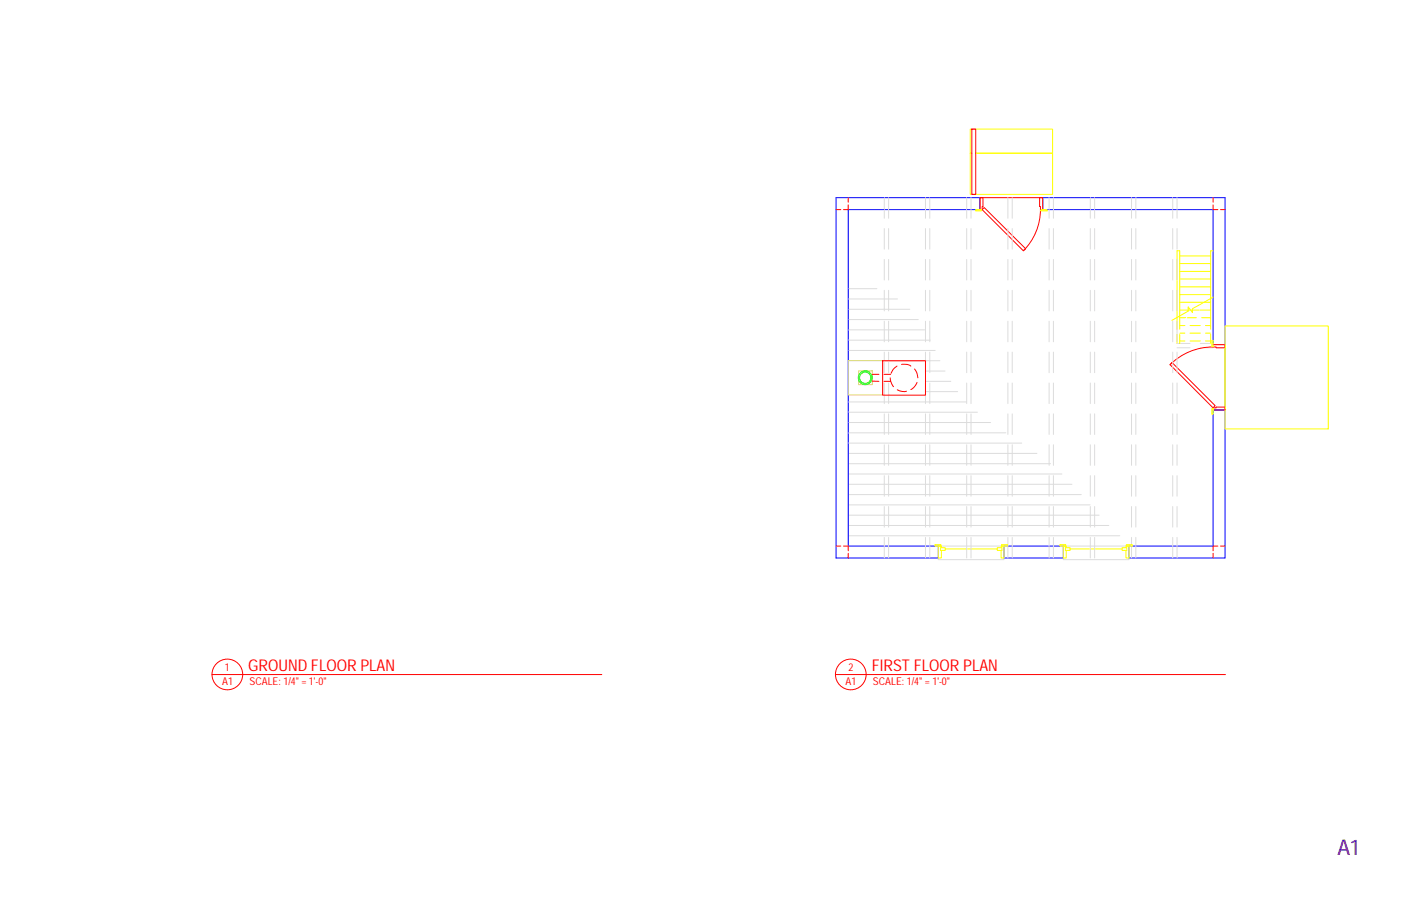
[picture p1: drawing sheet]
<svg xmlns="http://www.w3.org/2000/svg" width="432mm" height="279mm" viewBox="0 0 432 279" stroke-linecap="round" stroke-linejoin="round" font-family="sans-serif">
<path d="M257.7 61h44.4v3.6h-40.7v103.8h27.8v3.7h-31.5zM321.4 61h56.2v45.3h-3.7v-41.7h-52.5zM373.9 126.4h3.7v45.7h-29.6v-3.7h25.9zM309.4 168.4h18.3v3.7h-18.3z" fill="none" stroke="#00f" stroke-width=".31"/>
<g fill="none" stroke="#dcdcdc" stroke-width=".31">
<path d="M272.5 61v6.3M272.5 70.5v6.3M273.9 61v6.3M273.9 70.5v6.3M285.2 61v6.3M285.2 70.5v6.3M286.6 61v6.3M286.6 70.5v6.3M297.9 61v6.3M297.9 70.5v6.3M299.3 61v6.3M299.3 70.5v6.3"/>
<path d="M310.6 61v6.3M310.6 70.5v6.3M312 61v6.3M312 70.5v6.3M323.3 61v6.3M323.3 70.5v6.3M324.7 61v6.3M324.7 70.5v6.3M336 61v6.3M336 70.5v6.3M337.4 61v6.3M337.4 70.5v6.3"/>
<path d="M348.7 61v6.3M348.7 70.5v6.3M350.1 61v6.3M350.1 70.5v6.3M361.4 61v6.3M361.4 70.5v6.3M362.8 61v6.3M362.8 70.5v6.3M261.7 98.6h21.3M261.7 95.4h18.7M261.7 92.2h14.9M261.7 89h8.6"/>
<path d="M272.5 80v6.4M272.5 89.5v6.4M272.5 99.1v6.3M273.9 80v6.4M273.9 89.5v6.4M273.9 99.1v6.3M285.2 80v6.4M285.2 89.5v6.4M285.2 99.1v6.3M286.6 80v6.4M286.6 89.5v6.4M286.6 99.1v6.3"/>
<path d="M297.9 80v6.4M297.9 89.5v6.4M297.9 99.1v6.3M299.3 80v6.4M299.3 89.5v6.4M299.3 99.1v6.3M310.6 80v6.4M310.6 89.5v6.4M310.6 99.1v6.3M312 80v6.4M312 89.5v6.4M312 99.1v6.3"/>
<path d="M323.3 80v6.4M323.3 89.5v6.4M323.3 99.1v6.3M324.7 80v6.4M324.7 89.5v6.4M324.7 99.1v6.3M336 80v6.4M336 89.5v6.4M336 99.1v6.3M337.4 80v6.4M337.4 89.5v6.4M337.4 99.1v6.3"/>
<path d="M348.7 80v6.4M348.7 89.5v6.4M348.7 99.1v6.3M350.1 80v6.4M350.1 89.5v6.4M350.1 99.1v6.3M361.4 80v6.4M361.4 89.5v6.4M361.4 99.1v6.3M362.8 80v6.4M362.8 89.5v6.4M362.8 99.1v6.3"/>
<path d="M261.7 111.3h28M261.7 108.1h26.5M261.7 104.9h25M261.7 101.7h23.3M272.5 108.6v6.3M272.5 118.1v6.4M273.9 108.6v6.3M273.9 118.1v6.4M285.2 108.6v6.3M285.2 118.1v6.4M285.2 117.6h7.9M285.2 114.4h6.1"/>
<path d="M286.6 108.6v6.3M286.6 118.1v6.4M297.9 108.6v6.3M297.9 118.1v6.4M299.3 108.6v6.3M299.3 118.1v6.4M310.6 108.6v6.3M310.6 118.1v6.4M312 108.6v6.3M312 118.1v6.4M323.3 108.6v6.3M323.3 118.1v6.4"/>
<path d="M324.7 108.6v6.3M324.7 118.1v6.4M336 108.6v6.3M336 118.1v6.4M337.4 108.6v6.3M337.4 118.1v6.4M348.7 108.6v6.3M348.7 118.1v6.4M350.1 108.6v6.3M350.1 118.1v6.4M361.4 108.6v6.3M361.4 118.1v6.4"/>
<path d="M362.8 105.9h4M362.8 107.3h4M362.8 108.6v6.3M362.8 118.1v6.4M370 105.9h3.9M370 107.3h3.9M261.7 139.8h57.9M261.7 136.7h53.2M261.7 133.5h48.3M261.7 130.3h43.6M261.7 127.1h39.5M261.7 124h36.2"/>
<path d="M272.5 127.6v6.4M272.5 137.2v6.3M273.9 127.6v6.4M273.9 137.2v6.3M285.2 127.6v6.4M285.2 137.2v6.3M285.2 120.8h9.9M286.6 127.6v6.4M286.6 137.2v6.3M297.9 127.6v6.4M297.9 137.2v6.3M299.3 127.6v6.4"/>
<path d="M299.3 137.2v6.3M310.6 127.6v6.4M310.6 137.2v6.3M312 127.6v6.4M312 137.2v6.3M323.3 127.6v6.4M323.3 137.2v6.3M324.7 127.6v6.4M324.7 137.2v6.3M336 127.6v6.4M336 137.2v6.3M337.4 127.6v6.4"/>
<path d="M337.4 137.2v6.3M348.7 127.6v6.4M348.7 137.2v6.3M350.1 127.6v6.4M350.1 137.2v6.3M361.4 127.6v6.4M361.4 137.2v6.3M362.8 127.6v6.4M362.8 137.2v6.3M261.7 158.9h77.1M261.7 155.7h74.3M261.7 152.5h71.5"/>
<path d="M261.7 149.4h68.7M261.7 146.2h65.6M261.7 143h62.1M272.5 146.7v6.3M272.5 156.2v6.4M273.9 146.7v6.3M273.9 156.2v6.4M285.2 146.7v6.3M285.2 156.2v6.4M286.6 146.7v6.3M286.6 156.2v6.4M297.9 146.7v6.3"/>
<path d="M297.9 156.2v6.4M299.3 146.7v6.3M299.3 156.2v6.4M310.6 146.7v6.3M310.6 156.2v6.4M312 146.7v6.3M312 156.2v6.4M323.3 146.7v6.3M323.3 156.2v6.4M324.7 146.7v6.3M324.7 156.2v6.4M336 146.7v6.3"/>
<path d="M336 156.2v6.4M337.4 146.7v6.3M337.4 156.2v6.4M348.7 146.7v6.3M348.7 156.2v6.4M350.1 146.7v6.3M350.1 156.2v6.4M361.4 146.7v6.3M361.4 156.2v6.4M362.8 146.7v6.3M362.8 156.2v6.4M261.7 165.2h83.4"/>
<path d="M261.7 162.1h80.1M272.5 165.7v6.4M273.9 165.7v6.4M285.2 165.7v6.4M286.6 165.7v6.4M289.2 172.1v.5h20.2v-.5M289.2 168.4h20.2M297.9 165.7v6.4M299.3 165.7v6.4M310.6 165.7v6.4M312 165.7v6.4M323.3 165.7v6.4"/>
<path d="M324.7 165.7v6.4M327.7 172.1v.5h20.3v-.5M327.7 168.4h20.3M336 165.7v6.4M337.4 165.7v6.4M348.7 165.7v6.4M350.1 165.7v6.4M361.4 165.7v6.4M362.8 165.7v6.4"/>
</g>
<g fill="none" stroke="#ff0" stroke-width=".31">
<path d="M299 39.8h25.4v7.4h-23.7h23.7v12.7h-25.4v-12.7h.5h-.5zM300.7 64.6h1.9v.4h-1.9zM320.8 64.6h1.9v.4h-1.9zM363.6 78.9h9.5M373.9 77.3h-.8v24.2M363.6 98h1.8M363.6 95.6h6M363.6 93.2h9.5M363.6 90.9h9.5M363.6 88.5h9.5M363.6 86h9.5M363.6 83.7h9.5"/>
<path d="M363.6 81.3h9.5M366 98h2.7M370 95.6h3.1M370.3 98h2.8M373.9 91.6l-6.4 3.6v1.2l-1.3-1.8v1.3l-5 2.9M362.8 101.5v-24.2h.8v24.2M362.8 103.1v2.8M363.6 105.2h1.6M363.6 102.7h1.6M363.6 100.4h1.6M363.6 103.1v2.8M366.8 105.2h3.2"/>
<path d="M366.8 102.7h3.2M366.8 100.4h3.2M371.5 105.2h1.6M371.5 102.7h1.6M371.5 100.4h1.6M373.1 103.1v2.8M373.5 105h.4v1.9h-.4zM377.6 100.5h31.8v31.8h-31.8zM373.5 125.9h.4v1.9h-.4zM288.2 168h1.8v.4h-1.8zM289.9 168.9h1.4v.8h-1.4zM290.1 168.9v-.5h-.9v3.7h.9v-2.4"/>
<path d="M291.3 169.3h16M307.3 168.9h1.5v.8h-1.5zM308.5 168.9v-.5h.9v3.7h-.9v-2.4M308.7 168h1.8v.4h-1.8zM326.6 168h1.9v.4h-1.9zM328.4 168.9h1.4v.8h-1.4zM328.6 168.9v-.5h-.9v3.7h.9v-2.4M329.8 169.3h16M345.8 168.9h1.5v.8h-1.5zM347 168.9v-.5h1v3.7h-1v-2.4M347.2 168h1.8v.4h-1.8z"/>
</g>
<g fill="none" stroke="#f00" stroke-width=".31">
<path d="M299.5 39.8h1.2v20.1h-1.2zM257.7 64.6h1.4M261.4 61v1.4M261.4 63.2v1.4h-1.4M302.1 61h.9v2.7h-.3v.9h-.6zM302.1 61h19.3M302.7 64.6l.6-.6 12.8 12.7-.7 .6zM320.4 61h1v3.6h-.7v-.9h-.3zM320.7 64.6a18 18 0 0 1-5.3 12.7M373.9 63.2v1.4h1.4M373.9 61v1.4M376.2 64.6h1.4"/>
<path d="M268.8 117.5l2.1 .1M268.9 115.4h2M272 111.3h13.2v10.6h-13.2zM272.5 117.6h2M272.5 115.4h2M274.4 116.5l.2 1.2 .8 1.6M276.5 112.9a3.8 3.8 0 0 0-1.9 2.2M277.9 112.4l.1-.1a3.6 3.6 0 0 1 2.7 .6M281.9 113.8a4.2 4.2 0 0 1 1 2.7M282.6 117.9v.2a4 4 0 0 1-1.9 2M361.3 111.8l13.2 13.3-.6 .7-13.3-13.3zM373.9 107a18.8 18.8 0 0 0-13.3 5.5"/>
<path d="M373.9 106.3h3.7v1h-2.8v-.3h-.9zM377.6 106.3v20.1M276.5 120.2a3.9 3.9 0 0 0 2.9 .4M373.9 125.8h.9v-.3h2.8v.9h-3.7zM257.7 168.4h1.4M260 168.4h1.4v1.5M261.4 170.6v1.5M373.9 170.6v1.5M375.3 168.4h-1.4v1.5M376.2 168.4h1.4M65.3 208h120.2M257.5 208h120.2"/>
<circle cx="70.1" cy="208" r="4.7"/>
<circle cx="262.2" cy="208" r="4.7"/>
</g>
<path d="M261.4 111.2h10.6v10.6h-10.6zM264.6 114.4h4.3v4.2h-4.3z" fill="none" stroke="#ddc16e" stroke-width=".31"/>
<g fill="none" stroke="#0f0" stroke-width=".31">
<circle cx="266.7" cy="116.5" r="2.13"/>
<circle cx="266.7" cy="116.5" r="1.75"/>
</g>
<text font-size="6.7" x="412.2" y="263.5">A1</text>
<g font-size="5" fill="#f00">
<text x="76.5" y="206.9">GROUND FLOOR PLAN</text>
<text x="268.7" y="206.9">FIRST FLOOR PLAN</text>
</g>
<g font-size="3.3" fill="#f00">
<text x="69.3" y="207.1">1</text>
<text x="261.5" y="207.1">2</text>
<text x="68.5" y="211.2">A1</text>
<text x="76.9" y="211.3">SCALE: 1/4&quot; = 1'-0&quot;</text>
<text x="260.6" y="211.2">A1</text>
<text x="269" y="211.3">SCALE: 1/4&quot; = 1'-0&quot;</text>
</g>
</svg>
